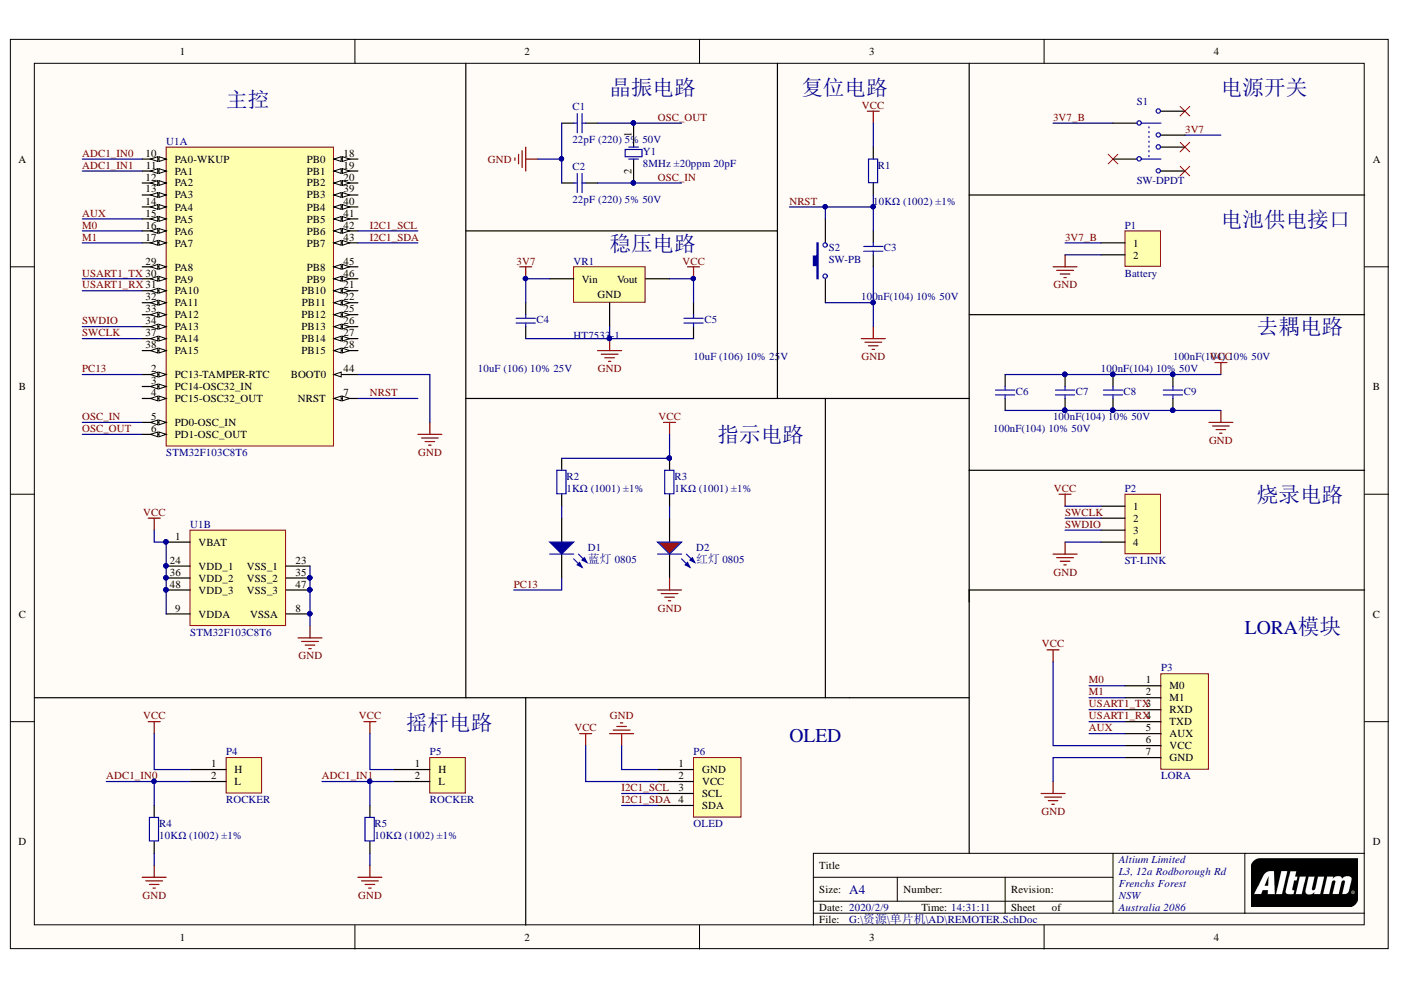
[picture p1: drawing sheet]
# Altium project REMOTER.PrjPCB
1 sheet, 27 parts. Net scope: global (net labels, ports and power ports of the same name join across sheets).
Board file: REMOTER.PcbDoc

## Sheet REMOTER.SchDoc
size A4; Organization: Altium Limited; Address1: L3, 12a Rodborough Rd; Address2: Frenchs Forest; Address3: NSW; Address4: Australia 2086

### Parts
C1  22pF (220) 5% 50V  [0805_C]
C2  22pF (220) 5% 50V  [0805_C]
C3  100nF(104) 10% 50V  [0805_C]
C4  10uF (106) 10% 25V  [0805_C]
C5  10uF (106) 10% 25V  [0805_C]
C6  100nF(104) 10% 50V  [0805_C]
C7  100nF(104) 10% 50V  [0805_C]
C8  100nF(104) 10% 50V  [0805_C]
C9  100nF(104) 10% 50V  [0805_C]
D1  蓝灯 0805  [0805_LED_S1]
D2  红灯 0805  [0805_LED_S1]
P1  Battery  [HDR1X2]
P2  ST-LINK  [HDR1X4]
P3  LORA  [LORA]
P4  ROCKER  [ROCKER]
P5  ROCKER  [ROCKER]
P6  OLED  [OLED]
R1  10KΩ (1002) ±1%  [0805_R]
R2  1KΩ (1001) ±1%  [0805_R]
R3  1KΩ (1001) ±1%  [0805_R]
R4  10KΩ (1002) ±1%  [0805_R]
R5  10KΩ (1002) ±1%  [0805_R]
S1  SW-DPDT  [DPDT-6]
S2  SW-PB  [SPST-2]
U1  STM32F103C8T6  [LQFP-48_7x7x05P]  (parts A,B of 2)
VR1  HT7533-1  [SOT-89(SOT-89-3)]
Y1  8MHz ±20ppm 20pF  [SMD-5032_2P]

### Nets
3V7: C4.2 S1.3 VR1.2(Vin)
GND: C1.1 C2.1 C3.1 C4.1 C5.2 C6.1 C7.1 C8.1 C9.1 D2.K P1.2 P2.4 P3.7(GND) P6.1(GND) R4.1 R5.1 S2.1 U1.8(VSSA) U1.23(VSS_1) U1.35(VSS_2) U1.44(BOOT0) U1.47(VSS_3) VR1.1(GND)
VCC: C5.1 C6.2 C7.2 C8.2 C9.2 P2.1 P3.6(VCC) P4.1(H) P5.1(H) P6.2(VCC) R1.1 R2.1 R3.1 U1.1(VBAT) U1.9(VDDA) U1.24(VDD_1) U1.36(VDD_2) U1.48(VDD_3) VR1.3(Vout)
3V7_B: P1.1 S1.1
ADC1_IN0: P4.2(L) R4.2 U1.10(PA0-WKUP)
ADC1_IN1: P5.2(L) R5.2 U1.11(PA1)
I2C1_SCL: P6.3(SCL) U1.42(PB6)
I2C1_SDA: P6.4(SDA) U1.43(PB7)
M0: P3.1(M0) U1.16(PA6)
M1: P3.2(M1) U1.17(PA7)
NRST: C3.2 R1.2 S2.2 U1.7(NRST)
OSC_IN: C2.2 U1.5(PD0-OSC_IN) Y1.2(OSC2)
OSC_OUT: C1.2 U1.6(PD1-OSC_OUT) Y1.1(OSC1)
PC13: D1.K U1.2(PC13-TAMPER-RTC)
SWCLK: P2.2 U1.37(PA14)
SWDIO: P2.3 U1.34(PA13)
USART1_RX: P3.4(TXD) U1.31(PA10)
USART1_TX: P3.3(RXD) U1.30(PA9)
NetD1_A: D1.A R2.2
NetD2_A: D2.A R3.2

Not connected (* = marked no-connect by the designer): P3 5(AUX)*; S1 2* 4* 5* 6*; U1 3(PC14-OSC32_IN) 4(PC15-OSC32_OUT) 12(PA2) 13(PA3) 14(PA4) 15(PA5) 18(PB0) 19(PB1) 20(PB2) 21(PB10) 22(PB11) 25(PB12) 26(PB13) 27(PB14) 28(PB15) 29(PA8) 32(PA11) 33(PA12) 38(PA15) 39(PB3) 40(PB4) 41(PB5) 45(PB8) 46(PB9)

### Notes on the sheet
- 主控
- 晶振电路
- 复位电路
- 电源开关
- (near VR1) 稳压电路
- 电池供电接口
- 去耦电路
- 指示电路
- 烧录电路
- LORA模块
- (near P5) 摇杆电路
- OLED
